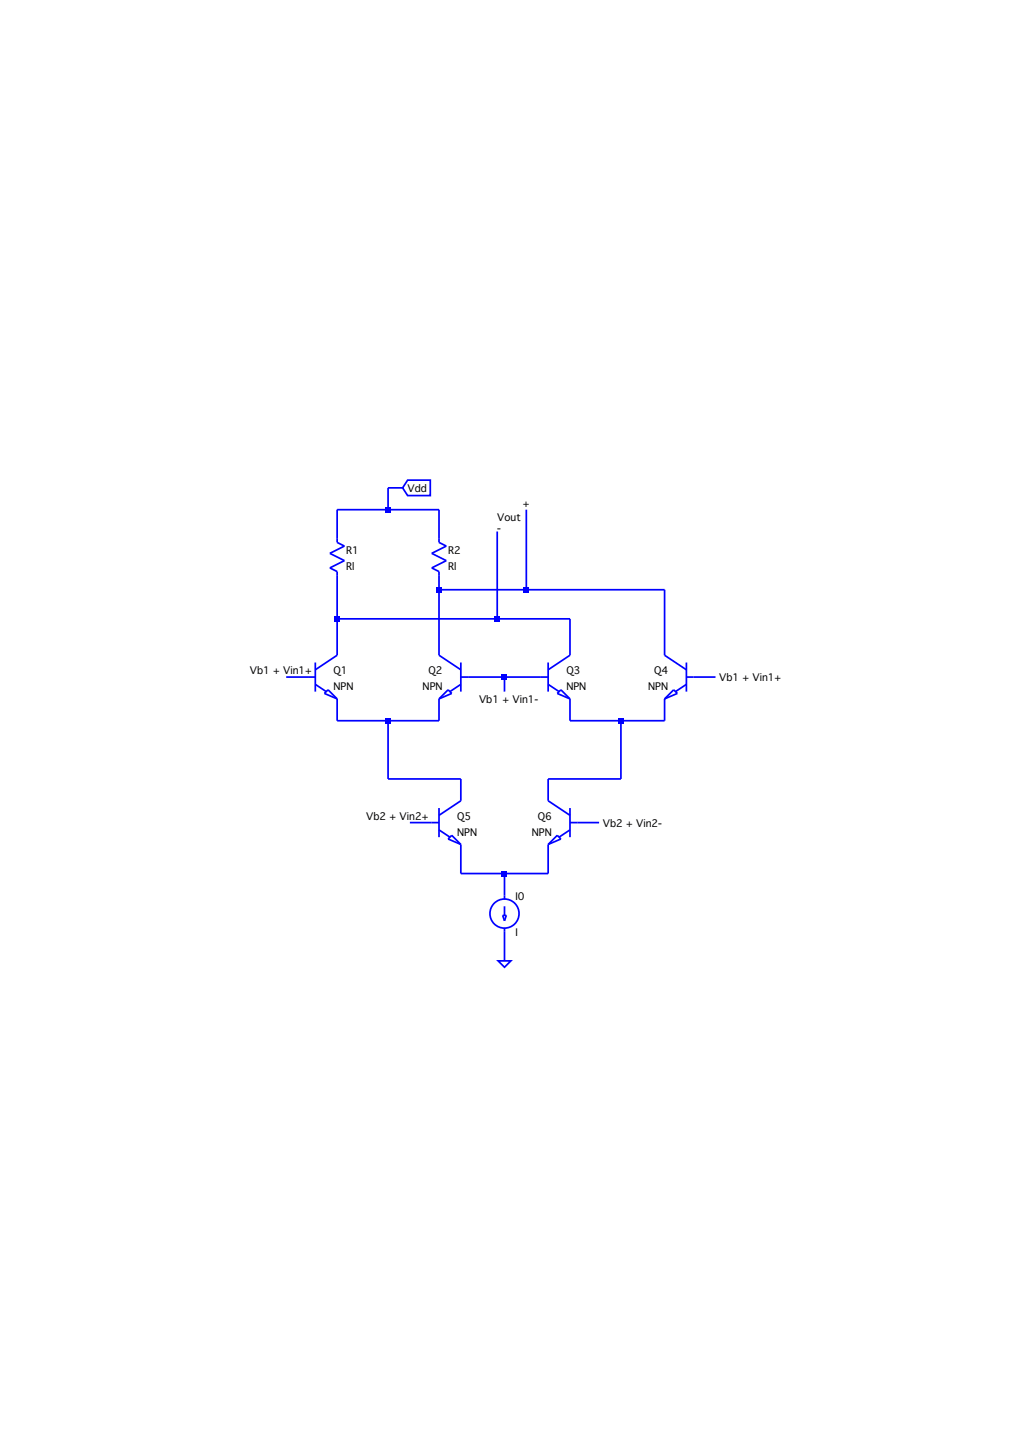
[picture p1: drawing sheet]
<svg xmlns="http://www.w3.org/2000/svg" width="210mm" height="297mm" viewBox="0 0 210 297" stroke-linecap="round" stroke-linejoin="round" font-family="sans-serif">
<g fill="none" stroke="#00f" stroke-width=".35">
<path d="M83.8 98.7h4.7v3.2h-4.7l-1-1.6zM82.8 100.3h-3v4.5M102.2 109.3v17.9M108.2 104.8v16.4M58.8 139.2h6M64.8 136.2v6M64.8 137.7l4.5-3v-17.2l-1.5-.8 3-1.5-3-1.5 3-1.4-1.5-.8v-6.7h21v6.7l1.4 .8-2.9 1.4 2.9 1.5-2.9 1.5 1.5 .8v17.2l4.4 3M69.3 127.2h47.9v7.5l-4.5 3M90.3 121.2h46.3v13.5l4.5 3M94.7 139.2h18M94.7 136.2v6M103.7 139.2v3"/>
<path d="M112.7 136.2v6M141.1 139.2h6M141.1 136.2v6M64.8 140.7l2.3 1.5M67.4 141.8l1.9 1.9-2.6-1.2zM69.3 143.7v4.5h21v-4.5M79.8 148.2v11.9h14.9v4.5l-4.4 3M92.1 141.8l.8 .7-2.6 1.2zM94.7 140.7l-2.2 1.5M112.7 140.7l2.2 1.5M114.6 142.5l.7-.7 1.9 1.9zM117.2 143.7v4.5h19.4v-4.5"/>
<path d="M127.7 148.2v11.9h-15v4.5l4.5 3M136.6 143.7l1.9-1.9 .7 .7zM141.1 140.7l-2.2 1.5M84.3 169.1h6M90.3 166.1v6M90.3 170.6l2.2 1.5M92.1 172.5l.8-.8 1.8 1.9zM94.7 173.6v6h18v-6M103.7 179.6v5.2M112.7 173.6l1.9-1.9 .7 .8zM117.2 169.1h6M117.2 170.6l-2.3 1.5"/>
<path d="M117.2 166.1v6M102.4 197.5h2.6l-1.3 1.3zM103.3 188.2h.8l-.4 1.1zM103.7 186.3v1.9M103.7 190.8v6.7"/>
<circle cx="103.7" cy="187.8" r="2.99"/>
</g>
<g fill="#00f">
<path d="M68.8 126.7h1v1h-1z"/>
<path d="M79.3 104.2h1v1.1h-1z"/>
<path d="M79.3 147.6h1v1.1h-1z"/>
<path d="M89.7 120.7h1.1v1.1h-1.1z"/>
<path d="M101.7 126.7h1.1v1h-1.1z"/>
<path d="M103.2 138.7h1v1h-1z"/>
<path d="M103.2 179h1v1.1h-1z"/>
<path d="M107.7 120.7h1v1.1h-1z"/>
<path d="M127.1 147.6h1.1v1.1h-1.1z"/>
</g>
<g font-size="2.1">
<text x="83.8" y="101.2">Vdd</text>
<text x="102.2" y="107.2">Vout</text>
<text x="107.5" y="104.2">+</text>
<text x="71.2" y="113.9">R1</text>
<text x="92.1" y="113.9">R2</text>
<text x="102.2" y="109.4">-</text>
<text x="71.2" y="117.2">Rl</text>
<text x="92.1" y="117.2">Rl</text>
<text x="51.4" y="138.6">Vb1 + Vin1+</text>
<text x="68.6" y="138.6">Q1</text>
<text x="68.6" y="141.9">NPN</text>
<text x="86.9" y="141.9">NPN</text>
<text x="88.1" y="138.6">Q2</text>
<text x="116.4" y="138.6">Q3</text>
<text x="116.4" y="141.9">NPN</text>
<text x="133.3" y="141.9">NPN</text>
<text x="134.5" y="138.6">Q4</text>
<text x="147.8" y="140.1">Vb1 + Vin1+</text>
<text x="98.5" y="144.5">Vb1 + Vin1-</text>
<text x="75.3" y="168.5">Vb2 + Vin2+</text>
<text x="94" y="168.5">Q5</text>
<text x="94" y="171.9">NPN</text>
<text x="109.3" y="171.9">NPN</text>
<text x="110.6" y="168.5">Q6</text>
<text x="123.9" y="170">Vb2 + Vin2-</text>
<text x="106" y="184.9">I0</text>
<text x="106" y="192.4">I</text>
</g>
</svg>
